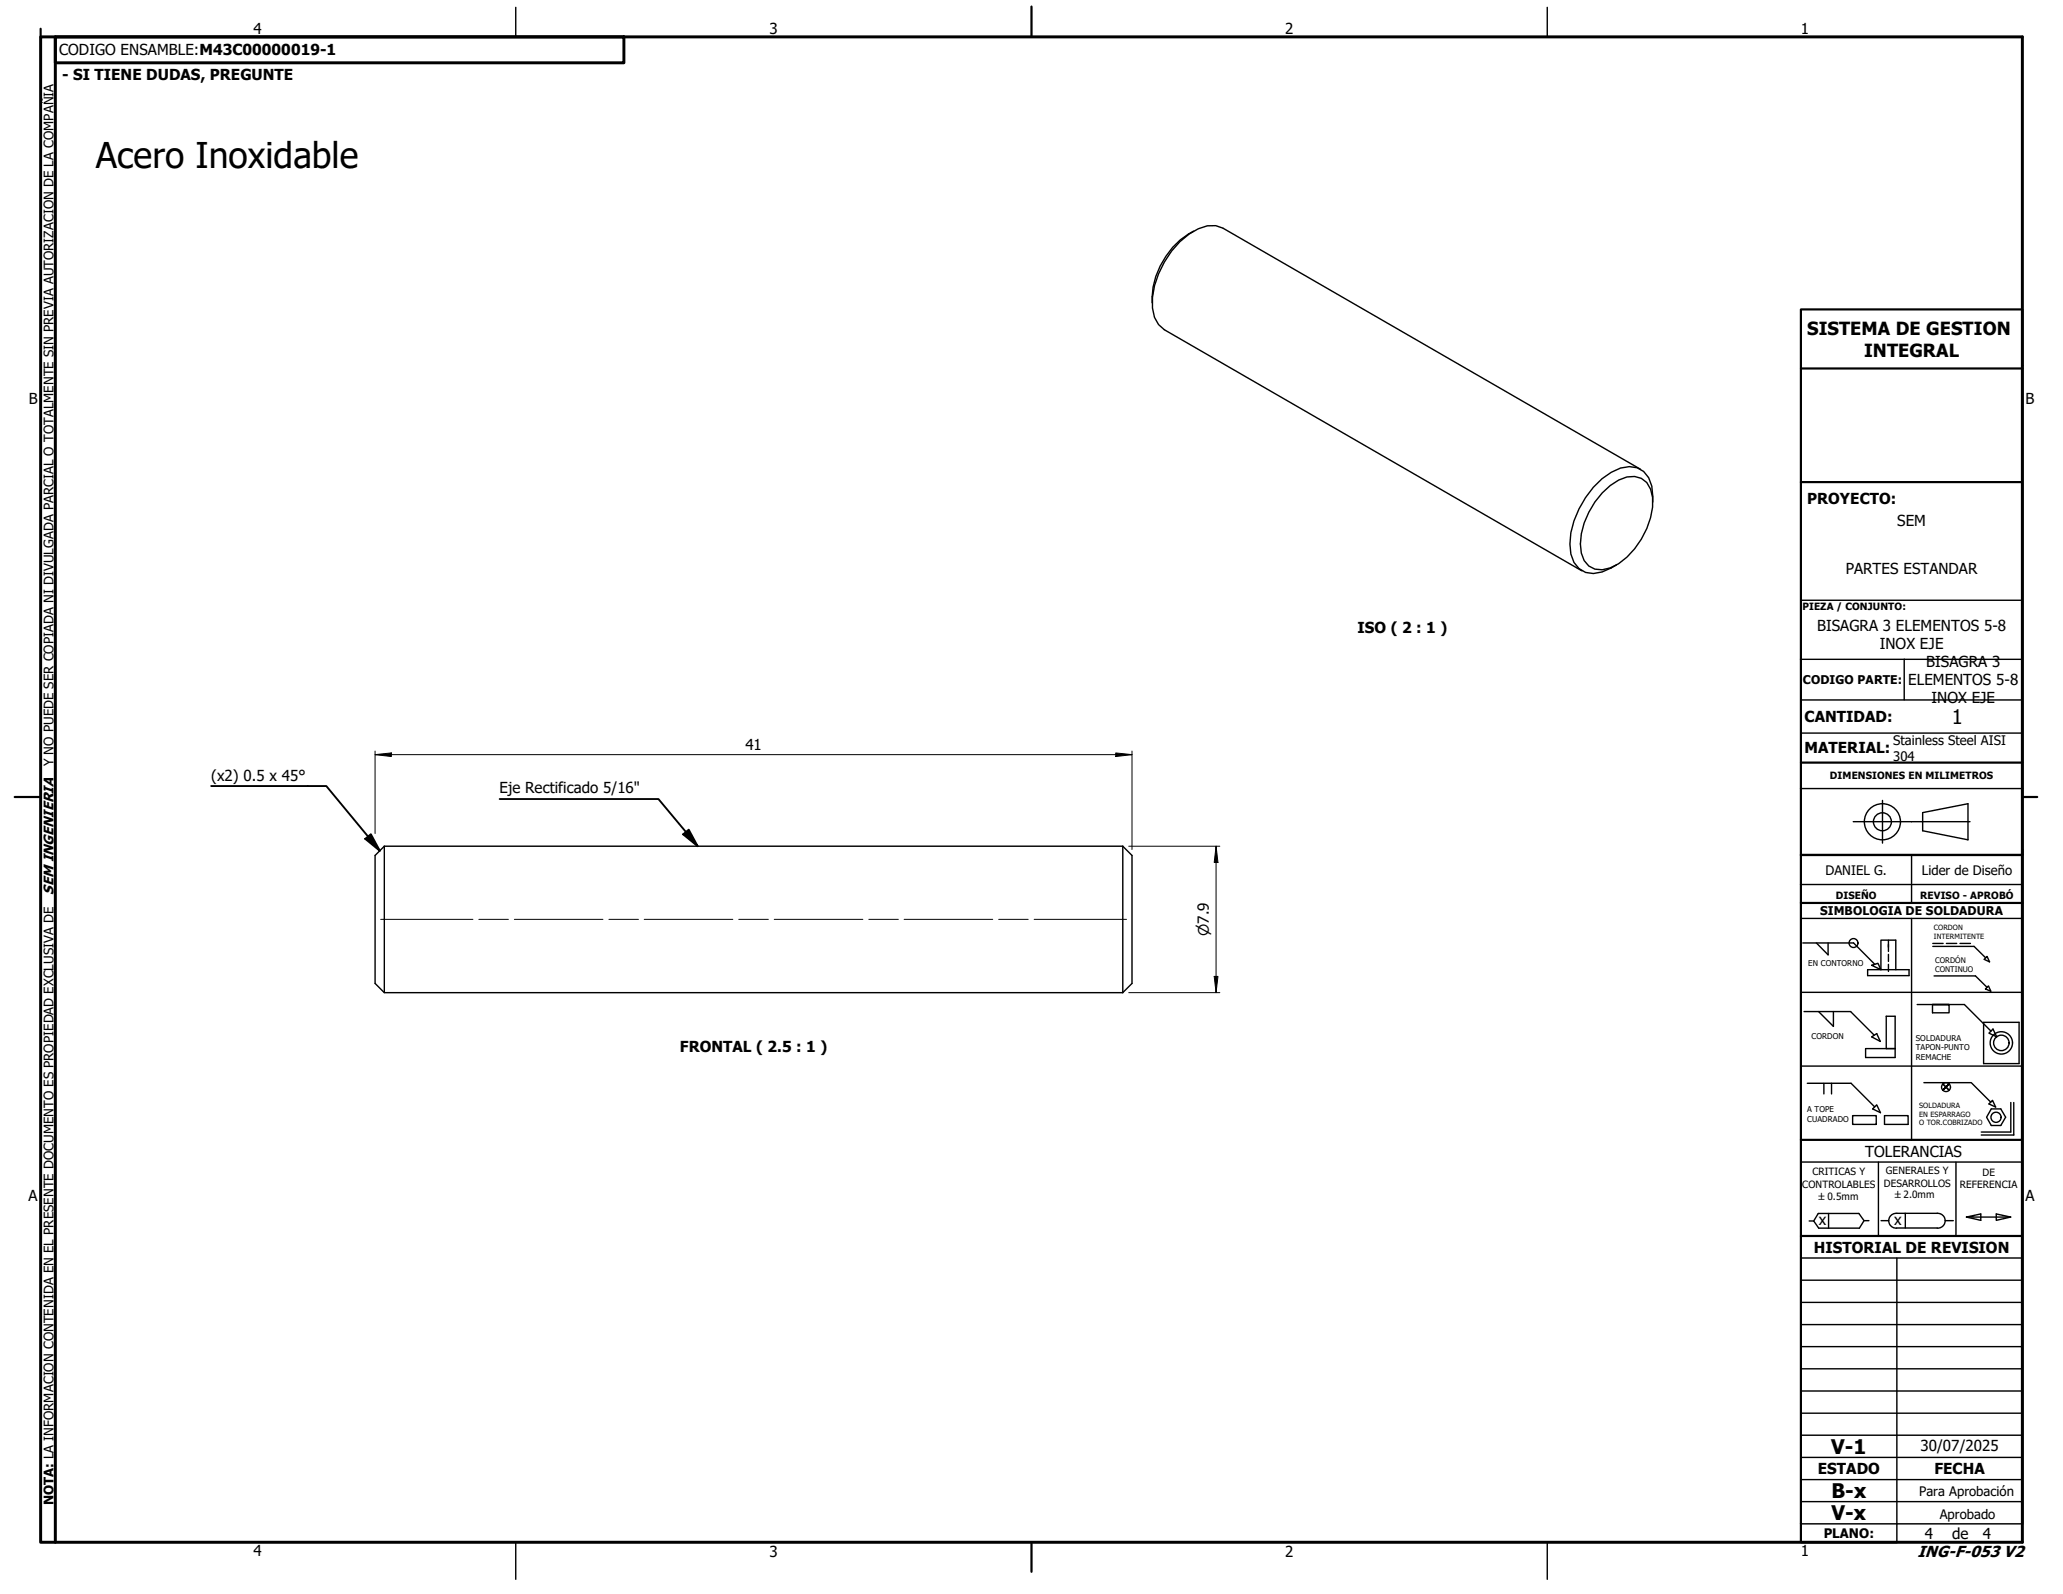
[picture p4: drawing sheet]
<svg xmlns="http://www.w3.org/2000/svg" width="279mm" height="216mm" viewBox="0 0 279 216" stroke-linecap="round" stroke-linejoin="round" font-family="sans-serif">
<!-- layer: Visible (ISO) -->
<g fill="none" stroke="#000" stroke-width=".19">
<path d="M161.6 31.3a10.8 10.8 0 0 0-5.6 9.7M217 66.8a5.8 5.8 0 0 1 4.4-2.3 2.78 2.78 0 0 1 2.4 2.9 10.7 10.7 0 0 1-4.6 8.9l-1.1 .6a2.7 2.7 0 0 1-3.9-2 10 10 0 0 1 2.8-8.1zM222.2 63.6l-56.6-32.7-.9-.3a6.3 6.3 0 0 0-4.9 2.1 12.2 12.2 0 0 0-3.7 9l.3 1.3 .5 1 .8 .7 56.5 32.6M223.8 68a5 5 0 0 0-1.2-4.1 3.7 3.7 0 0 0-4.4 .1 12.4 12.4 0 0 0-5.6 9.7 3.7 3.7 0 0 0 2.1 3.8 5.2 5.2 0 0 0 4.2-1M243.9 89.3h14M243.9 81.3h30M243.9 94.8h30M243.9 99.3h30M52 114.6l-1.2 1.3v17.3l1.2 1.3h100.1M52 114.6v19.9M52 114.6h100.1M152.1 114.6v19.9"/>
<path d="M152.1 114.6l1.2 1.3v17.3l-1.2 1.3M243.9 119.8h15M243.9 179.4h30M243.9 176.4h30M243.9 173.4h30M243.9 170.4h30M247.6 164.4v1.9M252.5 165.3l-.7 1h-5.5l-.7-.9h-.6M253.1 165.3h-.6l-.7-.9h-5.5l-.7 1M254.8 165.3h1M256.9 166.3h5.5M256.9 170.4v38.5"/>
<path d="M258 164.3v2M262.4 166.3a1.01 1.01 0 0 0 1-1 1.01 1.01 0 0 0-1-1h-5.5a1.01 1.01 0 0 0-1.1 1 1.01 1.01 0 0 0 1.1 1M263.4 165.3h1.1M266.3 164.8l2 .5v-.9l-2 .4h6M270.4 164.4l1.9 .4-1.9 .5zM243.9 182.4h30"/>
</g>
<!-- layer: Border (ANSI) -->
<path d="M5.5 5h268.4v203.9h-268.4zM7.5 5h77v3.5h-77zM7.5 5v203.9" fill="none" stroke="#000" stroke-width=".4"/>
<!-- layer: Border (ISO) -->
<path d="M5.5 3.9v1.1M139.7 .9v4.1M2 107.9h3.5M273.9 107.9h2M139.7 208.9v4" fill="none" stroke="#000" stroke-width=".3"/>
<!-- layer: Border (ANSI) -->
<path d="M69.8 1v4M209.5 1v4M69.8 208.9v5M209.5 208.9v5" fill="none" stroke="#000" stroke-width=".19"/>
<!-- layer: Title (ISO) -->
<path d="M243.9 49.9h30M243.9 65.3v-23.4h30v164.5M243.9 65.3v57M243.9 65.3h30M243.9 103.3h30M273.9 115.8h-30h30M243.9 122.3v32.1h30M243.9 122.3h30M243.9 154.4v54.5h13M243.9 167.4h30" fill="none" stroke="#000" stroke-width=".3"/>
<!-- layer: Title (ANSI) -->
<g fill="none" stroke="#000" stroke-width=".19">
<path d="M273.9 89.3h-16v5.5M243.9 106.8h30M258.9 119.8h15M258.9 115.8v6.5M260.4 110.1l6.1-1.2v4.8l-6.1-1.2zM243.9 122.3h30h-29.8M243.9 124.4h30M243.9 134.4h30M244.2 127.7h6.8l2.9 2.9M244.3 137h6.3l3.2 3.2M246 127.7l1.6 1.6v-1.6M246.3 137l2 2v-2"/>
<path d="M252.9 131.3h5.7v.8h-5.7zM253.5 130.7l.8-.2 .4 .8zM254.7 131.3v-4h2.1v4M255.8 127.3v1.6M255.8 129.3v.9M255.8 130.6v1M258.9 124.4v30M259.7 136.1h6.3l3.6 3.6M261.7 136.1v1.1h2.3v-1.1h-2.3h2.3M261.8 127.8h1.4M261.8 128.2h5.6l1.5 1.5M261.9 132.2h5.6l1.6 1.5"/>
<path d="M263.6 127.8h1.4M265.5 127.8h1.4M268.6 138.5h4.9v5.6h-4.9zM268.9 133.9l.4-.4 .3 .8zM269.1 129.5l.4 .8-.8-.4zM269.9 139.4l.5 1-1-.5zM243.9 144.4h30M243.9 157.4h30M244.8 146.7h5.9l3.2 3.2M247 146.7v1.5M248.1 146.7v1.5M250.9 151.1h3.2v1.2h-3.2z"/>
<path d="M253.5 140.4l.7-.4 .5 1.1zM254.2 149.6l.5 1.1-1.1-.5zM254.4 157.4v10M255.2 151.1h3.2v1.2h-3.2zM255.5 142v-4.4h1.2v5.6h-4v-1.2h4M260.6 146.6h6.4l2.6 2.7M263.1 146.8l.9 .9M264 146.8l-.9 .9 .9-.9M264.9 157.4v10M269.4 149.5l.5-.5 .4 .9zM269.7 150.2h1.3l.6 1.1-.6 1.1h-1.3l-.7-1.1zM272.3 149.3v4h-4"/>
<path d="M272.7 149.3v4.4h-4.4M243.9 191.4h30M243.9 194.4h30M243.9 188.4h30M243.9 185.4h30M243.9 197.4h30M243.9 206.4h30M243.9 203.4h30M243.9 200.4h30"/>
<circle cx="254.9" cy="111.3" r="2.44"/>
<circle cx="254.9" cy="111.3" r="1.22"/>
<circle cx="251" cy="127.7" r=".6"/>
<circle cx="263.6" cy="147.2" r=".6"/>
<circle cx="270.3" cy="151.3" r=".69"/>
<circle cx="271" cy="141.3" r="1.51"/>
<circle cx="271" cy="141.3" r="1.05"/>
</g>
<!-- layer: Centerline (ANSI) -->
<path d="M251 111.3h15.8M255 108.4v5.8" fill="none" stroke="#000" stroke-width=".19"/>
<!-- layer: Dimension (ISO) -->
<path d="M50.8 102.2l2.2-.2v.5zM50.8 102.2h102.5M50.8 101.7v11.2M151.1 102l2.2 .2-2.2 .3zM152.9 114.6h12.3M153.3 101.7v13.4M164.7 114.6l.3 2.2h-.6zM164.7 114.6v19.9M152.9 134.5h12.3M164.4 132.2h.6l-.3 2.3z" fill="none" stroke="#000" stroke-width=".14"/>
<path d="M50.8 102.2l2.2-.2v.5zM151.1 102l2.2 .2-2.2 .3zM164.7 114.6l.3 2.2h-.6zM164.4 132.2h.6l-.3 2.3z" fill="#000"/>
<!-- layer: Symbol (ISO) -->
<path d="M28.6 106.5h15.6l7.2 8.7M49.5 113.6l.7-.6 1.2 2.2zM67.7 108.2h21.5l5.3 6.4M92.5 113l.8-.6 1.2 2.2z" fill="none" stroke="#000" stroke-width=".25"/>
<path d="M49.5 113.6l.7-.6 1.2 2.2zM92.5 113l.8-.6 1.2 2.2z" fill="#000"/>
<!-- layer: Centerline (ISO) -->
<path d="M51.6 124.5h12.5M64.9 124.5h4M69.7 124.5h12M82.5 124.5h4M87.2 124.5h12.1M100.1 124.5h4M104.9 124.5h12M117.7 124.5h4M122.4 124.5h12.1M135.3 124.5h4M140.1 124.5h12.5" fill="none" stroke="#000" stroke-width=".14"/>
<text font-size="4.8" x="13" y="22.8">Acero Inoxidable</text>
<g font-size="2.7">
<text x="264.4" y="98">1</text>
<text x="248" y="196.9">V-1</text>
<text x="248" y="202.9">B-x</text>
<text x="248.1" y="205.9">V-x</text>
</g>
<g font-size="2.5">
<text x="244.8" y="45.3">SISTEMA DE GESTION</text>
<text x="252.5" y="48.3">INTEGRAL</text>
</g>
<text font-size="2.2" x="259.7" y="210.9">ING-F-053 V2</text>
<g font-size="2.1">
<text x="34.4" y="4.6">4</text>
<text x="104.2" y="4.6">3</text>
<text x="174.1" y="4.6">2</text>
<text x="243.9" y="4.6">1</text>
<text x="8" y="7.5">CODIGO ENSAMBLE:M43C00000019-1</text>
<text x="8.4" y="10.9">- SI TIENE DUDAS, PREGUNTE</text>
<text x="3.9" y="54.7">B</text>
<text x="274.3" y="54.7">B</text>
<text x="244.8" y="68.3">PROYECTO:</text>
<text x="256.9" y="71.2">SEM</text>
<text x="250" y="77.8">PARTES ESTANDAR</text>
<text x="183.9" y="85.7">ISO ( 2 : 1 )</text>
<text x="246.1" y="85.5">BISAGRA 3 ELEMENTOS 5-8</text>
<text x="254.6" y="88">INOX EJE</text>
<text x="258.4" y="92.8">ELEMENTOS 5-8</text>
<text x="260.9" y="90.3">BISAGRA 3</text>
<text x="261.6" y="95.3">INOX EJE</text>
<text x="100.9" y="101.6">41</text>
<text x="244.4" y="97.8">CANTIDAD:</text>
<text x="28.6" y="105.7">(x2) 0.5 x 45°</text>
<text x="67.7" y="107.4">Eje Rectificado 5/16&quot;</text>
<text x="244.4" y="102">MATERIAL:</text>
<text x="92.1" y="142.5">FRONTAL ( 2.5 : 1 )</text>
<text x="252.6" y="156.7">TOLERANCIAS</text>
<text x="3.9" y="162.7">A</text>
<text x="246.3" y="165.9">x</text>
<text x="256.5" y="165.9">x</text>
<text x="274.3" y="162.7">A</text>
<text x="245.7" y="169.7">HISTORIAL DE REVISION</text>
<text x="260.1" y="196.5">30/07/2025</text>
<text x="246.2" y="199.6">ESTADO</text>
<text x="262" y="199.6">FECHA</text>
<text x="260.7" y="208.5">4</text>
<text x="264.4" y="208.5">de</text>
<text x="268.5" y="208.5">4</text>
<text x="34.4" y="210.8">4</text>
<text x="104.2" y="210.8">3</text>
<text x="174.1" y="210.8">2</text>
<text x="243.9" y="210.8">1</text>
</g>
<g font-size="1.9">
<text x="7.2" y="121.2" transform="rotate(-90 7.2 121.2)">SEM INGENIERIA</text>
<text x="163.7" y="126.8" transform="rotate(-90 163.7 126.8)">⌀7.9</text>
</g>
<g font-size="1.8">
<text x="256.4" y="100.9">Stainless Steel AISI</text>
<text x="7.2" y="103.8" transform="rotate(-90 7.2 103.8)">Y NO PUEDE SER COPIADA NI DIVULGADA PARCIAL O TOTALMENTE SIN PREVIA AUTORIZACION DE LA COMPAÑIA</text>
<text x="256.4" y="103">304</text>
<text x="247.2" y="118.4">DANIEL G.</text>
<text x="260.3" y="118.5">Lider de Diseño</text>
<text x="7.2" y="203.9" transform="rotate(-90 7.2 203.9)">NOTA: LA INFORMACION CONTENIDA EN EL PRESENTE DOCUMENTO ES PROPIEDAD EXCLUSIVA DE</text>
<text x="259.9" y="202.7">Para Aprobación</text>
<text x="247" y="208.3">PLANO:</text>
<text x="262.7" y="205.8">Aprobado</text>
</g>
<g font-size="1.6">
<text x="244.2" y="92.6">CODIGO PARTE:</text>
<text x="246.5" y="123.9">SIMBOLOGIA DE SOLDADURA</text>
</g>
<g font-size="1.4">
<text x="244.1" y="82.6">PIEZA / CONJUNTO:</text>
<text x="247.8" y="105.6">DIMENSIONES EN MILIMETROS</text>
<text x="248.6" y="121.7">DISEÑO</text>
<text x="260.1" y="121.7">REVISO - APROBÓ</text>
<text x="244.1" y="160.9">CONTROLABLES</text>
<text x="245.5" y="159.2">CRITICAS Y</text>
<text x="255.1" y="160.7">DESARROLLOS</text>
<text x="255.4" y="159.1">GENERALES Y</text>
<text x="265.4" y="161">REFERENCIA</text>
<text x="268.5" y="159.3">DE</text>
</g>
<g font-size="1.3">
<text x="246.3" y="162.5">±0.5mm</text>
<text x="256.6" y="162.3">±2.0mm</text>
</g>
<g font-size="1.1">
<text x="244.9" y="130.9">EN CONTORNO</text>
<text x="245.3" y="140.7">CORDON</text>
<text x="259.5" y="141">SOLDADURA</text>
<text x="259.5" y="142.3">TAPON-PUNTO</text>
<text x="259.5" y="143.6">REMACHE</text>
<text x="244.8" y="150.6">A TOPE</text>
<text x="244.8" y="151.9">CUADRADO</text>
</g>
<g font-size="1">
<text x="261.9" y="126">CORDON</text>
<text x="261.9" y="127.2">INTERMITENTE</text>
<text x="262.1" y="130.4">CORDÓN</text>
<text x="262.1" y="131.7">CONTINUO</text>
<text x="259.9" y="150.1">SOLDADURA</text>
<text x="259.9" y="151.2">EN ESPARRAGO</text>
<text x="259.9" y="152.4">O TOR.COBRIZADO</text>
</g>
</svg>
